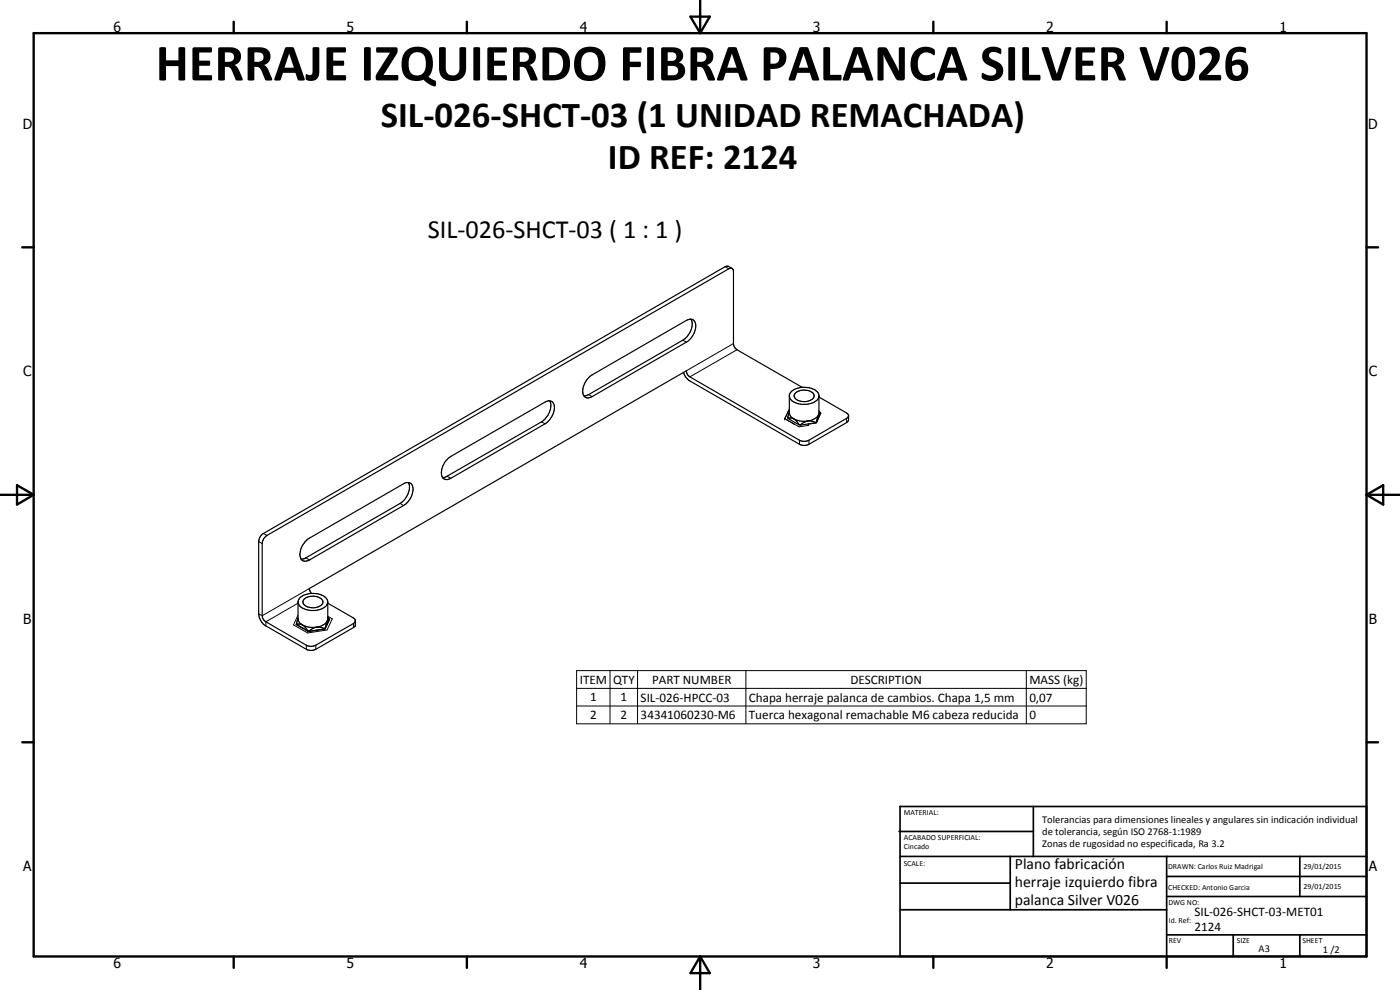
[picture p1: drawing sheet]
<svg xmlns="http://www.w3.org/2000/svg" width="420mm" height="297mm" viewBox="0 0 420 297" stroke-linecap="round" stroke-linejoin="round" font-family="sans-serif">
<g fill="none" stroke="#000" stroke-width=".35">
<path d="M207.4 95.8a5.3 5.3 0 0 1-2.5 6.3l-28.3 16.3-1.4 .4M219.7 80.6l-1.1-.7-1 .1-138.5 80.1a3 3 0 0 0-1.5 2.4l.1 22.3a4.5 4.5 0 0 0 2.1 3l12.1 7 1.3 .4 1-.1 12.4-7.3v-1.7l-.3-.5-7.9-4.6M176.7 113.3l1-.8 28.3-16.4a1.78 1.78 0 0 1 2.2 0 1.78 1.78 0 0 1 .6 2.1 6.1 6.1 0 0 1-2.8 4.5l-28.3 16.3a1.73 1.73 0 0 1-2 .2 1.73 1.73 0 0 1-.8-1.8l.5-2.2zM205.1 111.8l.7 1.3 1 1.1 33.1 19.1a3.1 3.1 0 0 0 2.9 0l11.3-6.5 .5-.6 .1-1.6-.6-.7-8.3-4.8M236.9 118.9v.2a4.6 4.6 0 0 0 5.3 2.2 3.8 3.8 0 0 0 3.6-2.3M238.7 117.9a4.1 4.1 0 0 1 5.6 .4 1.88 1.88 0 0 1-2.1 2.1 3.1 3.1 0 0 1-3.9-1.5zM240.7 116.2l-19.5-11.3-.8-.8-.3-1v-21.9l-.3-.6-.6-.2-139.1 80.3a3 3 0 0 0-1.4 2.4v21.6l.3 1.1 .6 .6 12.3 7.2 1.6 .3 1.3-.3 11.3-6.5 .5-.7M133.9 138.1l1.4-1.2 28.3-16.3a1.78 1.78 0 0 1 2.1 0 1.78 1.78 0 0 1 .7 2.1 6.4 6.4 0 0 1-2.8 4.5l-28.3 16.3a1.78 1.78 0 0 1-2.2 .1 1.78 1.78 0 0 1-.6-2.1 6 6 0 0 1 1.4-3.4zM165 120.3a5.5 5.5 0 0 1-2.5 6.3l-28.6 16.4-1.1 .3M236.4 125.2l.2 .4M236.4 125.2l.2 .3M236.6 125.5v.1"/>
<path d="M236.6 125.6l3.2 1.9M236.6 125.5l1-.1 .6 .2M236.9 123.6l-.5 1.6M238.2 125.6l1.6 1.8M238.2 125.6l2.2 .8 2.1-.1M239.8 127.5l.5 .1M239.8 127.4h.5M239.8 127.4v.1M240.3 127.4v.2M242.7 126.3l2 .4M244.7 126.7v.2M244.7 126.9l-4.4 .7"/>
<path d="M245.1 126.7l-.4 .2M245.1 126.5v.2M245.1 126.5l-.4 .2M245.6 124.6l-.5 1.9M245.6 124.5a5.3 5.3 0 0 1-3.9 2l-1.4 .9M245.8 124.1v-5.4a3.1 3.1 0 0 0-3.3-2.4 5.2 5.2 0 0 0-5.5 1.9l-.1 5.9 .4 .9 .9 .6M245.8 123.3l.4 .7M245.8 124.1l-.2 .4M246.2 123.8l.1 .2-1.3 2.9-2.5 .4M246.2 124l-1.1 2.7M246.2 124l-.4 .1M254.7 124.8l-.4 .6-11.5 6.7-1.3 .3-1-.1-33.7-19.4-.5-.6-.3-1-113.1 65.3v.5l.6 1"/>
<path d="M122.5 144.8a5.1 5.1 0 0 1-1.4 5.4l-1 .8-28.6 16.6-1.1 .2M90.1 179.2a6.3 6.3 0 0 1 7.9 .5 2.17 2.17 0 0 1-1.7 3.1 5.6 5.6 0 0 1-6.7-1.5l-.1-.9zM91.3 179.8a4.1 4.1 0 0 1 5.5 .4 1.61 1.61 0 0 1-1.6 2 3.3 3.3 0 0 1-4.3-1.5zM91.5 162.6l1-.9 28.6-16.5a1.8 1.8 0 0 1 2.2-.1 1.8 1.8 0 0 1 .6 2.1 6.2 6.2 0 0 1-2.8 4.5l-28.2 16.3a1.8 1.8 0 0 1-2.2 .1 1.8 1.8 0 0 1-.7-2.1 6.1 6.1 0 0 1 1.5-3.4zM89 187.1l.1 .4M89 187.1v.1M89.1 187.5l1.1-.3 .6 .3M89.1 187.5l3.3 1.8M89.4 185.4l-.4 1.7M89.4 180.6l.1 5.4 .4 .8 .9 .7M90.8 187.5l.3 .2M91.1 187.7l1.3 1.5"/>
<path d="M92.4 189.3l.5 .1M92.4 189.2l.5 .1M92.4 189.2v.1M92.9 189.3v.1M97.3 188.6v.1M97.3 188.7l-4.4 .7M97.3 188.6a3.7 3.7 0 0 0-4.4 .7M97.6 188.5l-.3 .2M97.6 188.4v.1M97.6 188.4l-.3 .2M98.1 186.5l-.5 1.9M98.4 185.1l.4 .7"/>
<path d="M98.4 180.6l-.2 5.8M98.7 185.7l.2 .1-1.3 2.9-5 .8-3.7-2.1 .1-.3M98.8 185.8l-1.2 2.7M98.8 185.8h-.2a5.5 5.5 0 0 1-7 2.1l-.5-.2"/>
</g>
<g fill="none" stroke="#000" stroke-width=".3">
<path d="M217.6 80l1.1 .6M176.6 118.4l1.1 .6M204.9 102.1l1.1 .6M220.1 103.1l-14.1 8.2M221.2 104.9l-14.2 8.2M162.5 126.6l1.1 .6M235.5 125.6l4.3 2.5 2.9-.5-.2-.3M235.5 125.6l3 1.7M236.6 123.3l-1.1 2.3M236.9 122.7l-1.4 2.9M239.9 132.1v1.2M242.8 132.1v1.2"/>
<path d="M246.2 123.8l.1 .2M254.1 125.5v1.3M120.1 151l1 .7M134.2 142.9l1.1 .6M77.6 162.5l1.1 .6M79.1 160.1l1 .6M91.8 167.4l1.1 .6M92.9 176.6l-14.2 8.1-1.1-.6M89.4 181l-9.6 5.6v1.2M89.4 184.6l-1.3 2.9 4.3 2.4 5.8-.9 1.5-3.3-1.3-.8M91.9 193.6v1.2M94.8 193.6v1.2"/>
<path d="M106.1 187.1v1.2M173 201.2h153v16h-153zM173 206.5h153M173 211.8h153M183.1 201.2v16M191.3 201.2v16M223.8 201.2v16M308 201.2v16"/>
</g>
<circle cx="235.5" cy="125.6" r=".18" fill="#000"/>
<g fill="none" stroke="#000" stroke-width=".71">
<path d="M10.1 9.9h400v277.1h-400zM70.1 6.5v3.4M140.1 6.5v3.4M207.2 5h5.8l-2.9 4.9zM210.1 0v9.9M280.1 6.5v3.4M350.1 6.5v3.4M6.7 74.2h3.4M410.1 74.2h3.5M.1 148.5h10M5.1 145.6l5 2.9-5 2.9zM410.1 148.5h10"/>
<path d="M410.1 148.5l5-2.9v5.8zM6.7 222.7h3.4M410.1 222.7h3.5M70.1 287v3.4M140.1 287v3.4M210.1 287v10M210.1 287l2.9 5h-5.8zM280.1 287v3.4M350.1 287v3.4"/>
</g>
<g fill="none" stroke="#000" stroke-width=".51">
<path d="M269.8 249.5h40.3M270.1 242h140v45h-140zM270.1 257h140M303.2 257v16M310.1 242v15M350.1 257v30M390.1 257v12M270.1 265h33.1M270.1 273h80M350.1 269h60M350.1 263h60M350.1 280.5h60"/>
<path d="M370.1 280.5v6.5M390.1 280.5v6.5"/>
</g>
<text font-size="15.8" x="46.7" y="24.1">HERRAJE IZQUIERDO FIBRA PALANCA SILVER V026</text>
<g font-size="11">
<text x="114.2" y="38.2">SIL-026-SHCT-03 (1 UNIDAD REMACHADA)</text>
<text x="182.4" y="50.8">ID REF: 2124</text>
</g>
<text font-size="7.9" x="128.4" y="71.4">SIL-026-SHCT-03 ( 1 : 1 )</text>
<g font-size="4.7">
<text x="304.6" y="260.8">Plano fabricación</text>
<text x="304.6" y="266.2">herraje izquierdo fibra</text>
<text x="304.6" y="271.6">palanca Silver V026</text>
</g>
<g font-size="4.2">
<text x="34" y="9.6">6</text>
<text x="104" y="9.6">5</text>
<text x="174" y="9.6">4</text>
<text x="244" y="9.6">3</text>
<text x="314" y="9.6">2</text>
<text x="384" y="9.6">1</text>
<text x="6.8" y="38.7">D</text>
<text x="410.6" y="38.7">D</text>
<text x="7" y="112.9">C</text>
<text x="410.8" y="112.9">C</text>
<text x="7" y="187.1">B</text>
<text x="410.8" y="187.1">B</text>
<text x="7" y="261.4">A</text>
<text x="410.8" y="261.4">A</text>
<text x="34" y="290.4">6</text>
<text x="104" y="290.4">5</text>
<text x="174" y="290.4">4</text>
<text x="244" y="290.4">3</text>
<text x="314" y="290.4">2</text>
<text x="384" y="290.4">1</text>
</g>
<g font-size="3.9">
<text x="174" y="205.1">ITEM</text>
<text x="184" y="205.1">QTY</text>
<text x="195.7" y="205.1">PART NUMBER</text>
<text x="255.2" y="205.1">DESCRIPTION</text>
<text x="308.9" y="205.2">MASS (kg)</text>
<text x="177.1" y="210.4">1</text>
<text x="177.1" y="215.8">2</text>
<text x="186.3" y="210.4">1</text>
<text x="186.3" y="215.8">2</text>
<text x="192.3" y="210.5">SIL-026-HPCC-03</text>
<text x="192.3" y="215.8">34341060230-M6</text>
<text x="224.7" y="210.6">Chapa herraje palanca de cambios. Chapa 1,5 mm</text>
<text x="224.7" y="215.9">Tuerca hexagonal remachable M6 cabeza reducida</text>
<text x="308.9" y="210.5">0,07</text>
<text x="308.9" y="215.8">0</text>
<text x="358.5" y="275">SIL-026-SHCT-03-MET01</text>
<text x="358.5" y="279.4">2124</text>
</g>
<g font-size="3.1">
<text x="312.7" y="246.8">Tolerancias para dimensiones lineales y angulares sin indicación individual</text>
<text x="312.7" y="250.4">de tolerancia, según ISO 2768-1:1989</text>
<text x="312.7" y="254">Zonas de rugosidad no especificada, Ra 3.2</text>
<text x="377.7" y="285.6">A3</text>
<text x="397" y="285.9">1 /2</text>
</g>
<g font-size="2.4">
<text x="271.2" y="244.4">MATERIAL:</text>
<text x="271.3" y="252">ACABADO SUPERFICIAL:</text>
<text x="271.3" y="254.6">Cincado</text>
<text x="271.2" y="259.7">SCALE:</text>
<text x="350.6" y="260.8">DRAWN: Carlos Ruiz Madrigal</text>
<text x="391.2" y="260.6">29/01/2015</text>
<text x="350.6" y="267">CHECKED: Antonio Garcia</text>
<text x="391.2" y="266.7">29/01/2015</text>
<text x="350.6" y="271.4">DWG NO:</text>
<text x="350.8" y="276.9">Id. Ref:</text>
<text x="350.8" y="282.8">REV</text>
<text x="371.2" y="282.9">SIZE</text>
<text x="390.9" y="282.9">SHEET</text>
</g>
</svg>
